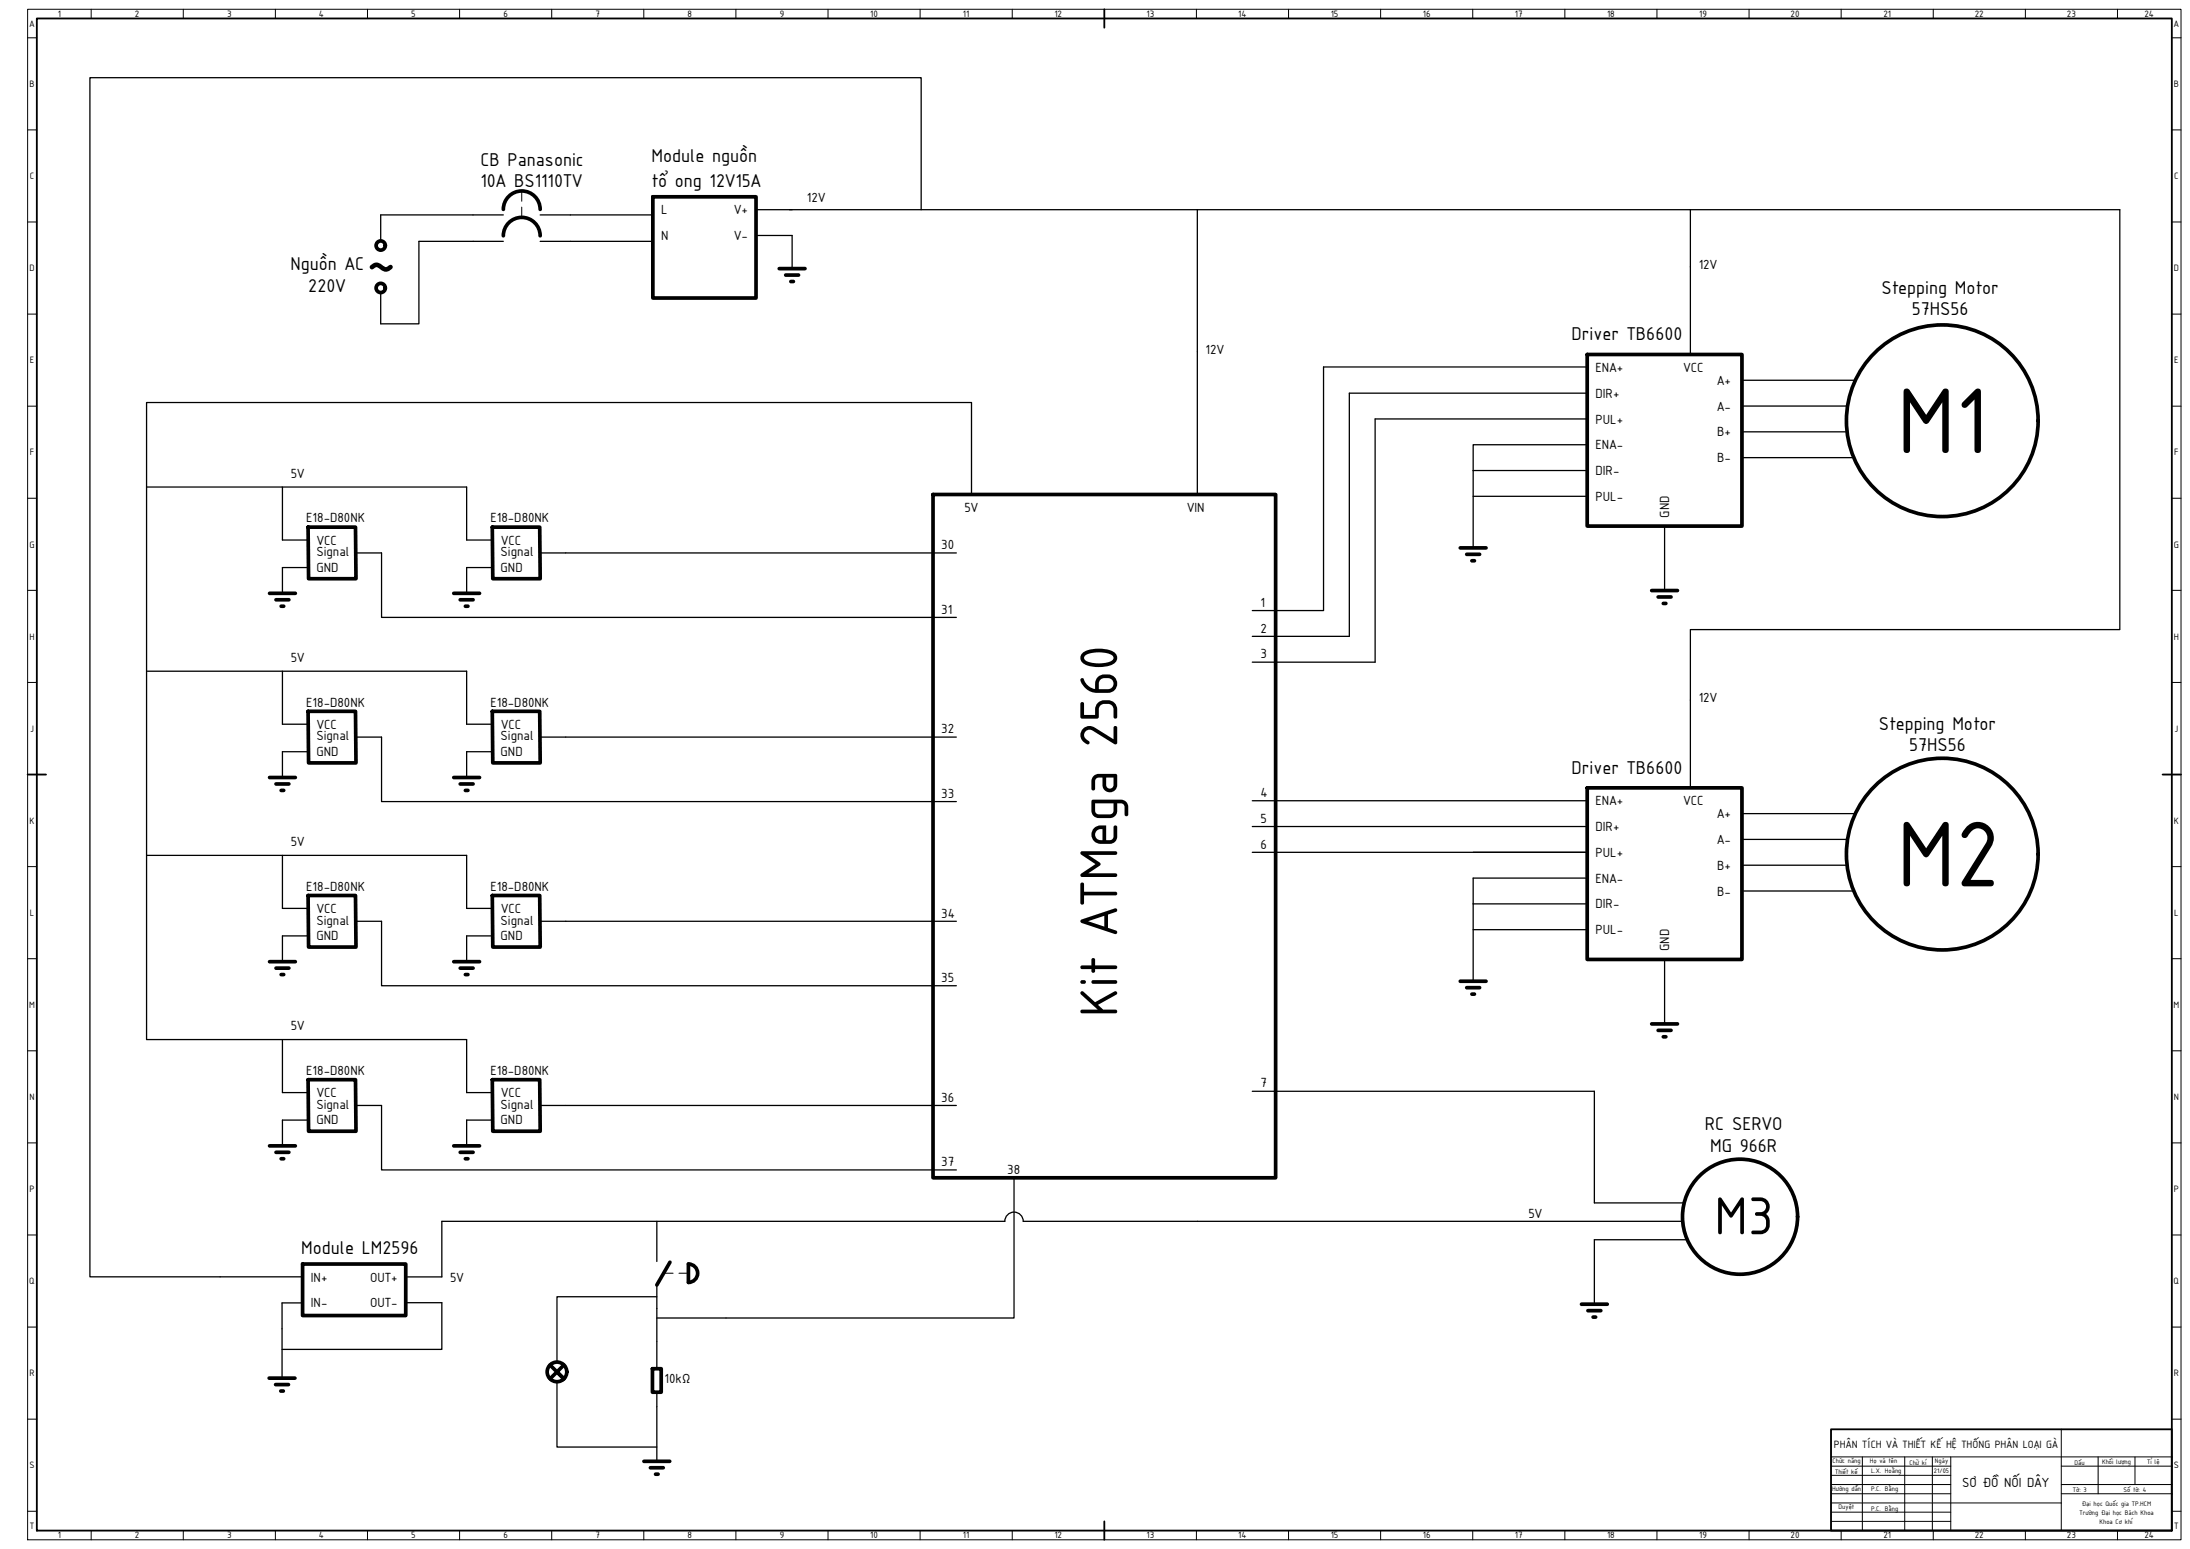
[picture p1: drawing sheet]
<svg xmlns="http://www.w3.org/2000/svg" width="1189mm" height="841mm" viewBox="0 0 1189 841" stroke-linecap="round" stroke-linejoin="round" font-family="sans-serif">
<!-- layer: Frame 0.5 -->
<g fill="none" stroke="#000" stroke-width=".54">
<path d="M15 5h1169v831h-1169zM49 5v5M99 5v5M149 5v5M199 5v5M249 5v5M299 5v5M349 5v5M399 5v5M449 5v5M499 5v5M549 5v5"/>
<path d="M649 5v5M699 5v5M749 5v5M799 5v5M849 5v5M899 5v5M949 5v5M999 5v5M1049 5v5M1099 5v5M1149 5v5M15 21h5"/>
<path d="M1179 21h5M15 71h5M1179 71h5M15 121h5M1179 121h5M15 171h5M1179 171h5M15 221h5M1179 221h5M15 271h5M1179 271h5M15 321h5"/>
<path d="M1179 321h5M15 371h5M1179 371h5M15 471h5M1179 471h5M15 521h5M1179 521h5M15 571h5M1179 571h5M15 621h5M1179 621h5M15 671h5"/>
<path d="M1179 671h5M15 721h5M1179 721h5M15 771h5M1119 776v55M1179 771h5M994 796h65M994 791h185M1011 791v40M1034 791v40M1049 791v40M1059 791v40"/>
<path d="M1119 796h60M1139 791v20M1159 791v15M994 806h65M994 816h125M994 811h65M994 801h65M1119 806h60M1119 811h60M15 821h5M49 831v5M99 831v5"/>
<path d="M149 831v5M199 831v5M249 831v5M299 831v5M349 831v5M399 831v5M449 831v5M499 831v5M549 831v5M649 831v5M699 831v5M749 831v5"/>
<path d="M799 831v5M849 831v5M899 831v5M949 831v5M994 826h65M994 821h65M999 831v5M1049 831v5M1099 831v5M1149 831v5M1179 821h5"/>
</g>
<!-- layer: 0 -->
<g fill="none" stroke="#000" stroke-width="2">
<path d="M273 114a10 10 0 0 1 10-10 10 10 0 0 1 10 10M354 107h56v55h-56zM273 128a10 10 0 0 1 10-10 10 10 0 0 1 10 10M423 146h14M427 149h7M429 153h2M862 192h84v94h-84zM506 268h186v371h-186zM167 286h26v28h-25zM267 286h26v28h-25zM793 297h14M796 301h7"/>
<path d="M799 304h1M146 322h14M150 326h7M153 329h1M246 322h14M250 326h7M253 329h1M897 321h14M900 324h7M903 328h1M167 386h26v28h-25zM267 386h26v28h-25z"/>
<path d="M146 422h14M150 426h7M153 429h1M246 422h14M250 426h7M253 429h1M862 428h84v93h-84zM167 486h26v28h-25zM267 486h26v28h-25zM146 522h14M150 526h7M153 529h1"/>
<path d="M246 522h14M250 526h7M253 529h1M793 533h14M796 536h7M799 540h1M897 556h14M900 559h7M903 563h1M167 586h26v28h-25zM267 586h26v28h-25zM146 622h14"/>
<path d="M150 626h7M153 629h1M246 622h14M250 626h7M253 629h1M164 686h56v28h-56zM364 685l-7 13M374 686a5 5 0 0 1 5 5 5 5 0 0 1-5 5zM859 708h14M862 712h7M865 715h1M146 748h14"/>
<path d="M150 752h7M152 755h2M299 741l7 8-4-4 4-4M302 745l-3 4M354 743h5v13h-5zM350 793h14M353 797h7M356 800h1"/>
<circle cx="207" cy="133" r="2.5"/>
<circle cx="207" cy="156" r="2.5"/>
<circle cx="1054" cy="228" r="52"/>
<circle cx="1054" cy="464" r="52"/>
<circle cx="945" cy="661" r="31"/>
<circle cx="302" cy="745" r="5"/>
</g>
<!-- layer: Frame 1 -->
<path d="M20 10h1159v821h-1159zM599 5v10M15 421h10M1174 421h10M994 776h185v55h-185zM599 826v10" fill="none" stroke="#000" stroke-width=".99"/>
<!-- layer: 0 -->
<g fill="none" stroke="#000" stroke-width=".7">
<path d="M273 117h-66v14M293 117h61M410 114h20M429 114h722v228h-233v86M500 114v-72h-451v651h115M650 114v154M918 114v78M273 131h-46v45h-20v-17M293 131h61M410 128h20v18M862 199h-144v133h-38M862 213h-130v133h-52"/>
<path d="M946 206h61M862 227h-116v133h-66M946 220h57M946 234h57M800 255v42M800 255h62M862 241h-62v14M946 248h60M80 264h173v29h14M153 264v29h14M527 268v-49h-447v345h173v29h14M800 269h62"/>
<path d="M904 286v35M167 308h-14v14M193 300h14v35h312M267 308h-14v14M293 300h226M80 364h173v29h14M153 364v29h14M167 408h-14v14M193 400h14v35h312M267 408h-14v14M293 400h226M680 435h182"/>
<path d="M680 449h182M946 456h57M946 442h61M80 464h173v29h14M153 464v29h14M680 463h182M862 477h-62v56M946 470h57M800 491h62M946 484h60M167 508h-14v14M193 500h14v35h312"/>
<path d="M267 508h-14v14M293 500h226M800 505h62M904 521v35M153 564v29h14M680 593h186v60h48M167 608h-14v14M193 600h14v35h312M267 608h-14v14M293 600h226M550 639v77h-193M357 663v22"/>
<path d="M913 663h-358a5 5 0 0 0-5-5 5 5 0 0 0-5 5h-305v30h-20M916 673h-50v35M357 698v45M164 707h-11v41M220 707h20v26h-87M357 704h-55v36M302 750v36h55M357 756v37"/>
</g>
<!-- layer: Hidden -->
<path d="M283 104v5M283 112v6M360 691h5M369 691h5" fill="none" stroke="#000" stroke-width=".54"/>
<g font-size="54.3">
<text x="1030" y="246">M1</text>
<text x="1030" y="481">M2</text>
</g>
<text font-size="38.8" x="198" y="153">~</text>
<g font-size="31">
<text x="606" y="552" transform="rotate(-90 606 552)">Kit ATMega 2560</text>
<text x="931" y="670">M3</text>
</g>
<g font-size="10.9">
<text x="261" y="90">CB Panasonic</text>
<text x="354" y="88">Module nguồn</text>
<text x="261" y="102">10A BS1110TV</text>
<text x="354" y="101">tổ ong 12V15A</text>
<text x="158" y="147">Nguồn AC</text>
<text x="167" y="158">220V</text>
<text x="1021" y="160">Stepping Motor</text>
<text x="1038" y="171">57HS56</text>
<text x="853" y="185">Driver TB6600</text>
<text x="1020" y="396">Stepping Motor</text>
<text x="1036" y="408">57HS56</text>
<text x="853" y="420">Driver TB6600</text>
<text x="926" y="614">RC SERVO</text>
<text x="928" y="625">MG 966R</text>
<text x="164" y="681">Module LM2596</text>
</g>
<g font-size="7.8">
<text x="438" y="110">12V</text>
<text x="359" y="116">L</text>
<text x="399" y="116">V+</text>
<text x="359" y="130">N</text>
<text x="399" y="130">V-</text>
<text x="922" y="146">12V</text>
<text x="654" y="192">12V</text>
<text x="866" y="202">ENA+</text>
<text x="914" y="202">VCC</text>
<text x="932" y="209">A+</text>
<text x="866" y="216">DIR+</text>
<text x="932" y="223">A-</text>
<text x="866" y="230">PUL+</text>
<text x="932" y="237">B+</text>
<text x="866" y="244">ENA-</text>
<text x="932" y="251">B-</text>
<text x="866" y="258">DIR-</text>
<text x="158" y="260">5V</text>
<text x="866" y="272">PUL-</text>
<text x="524" y="278">5V</text>
<text x="644" y="278">VIN</text>
<text x="906" y="281" transform="rotate(-90 906 281)">GND</text>
<text x="166" y="284">E18-D80NK</text>
<text x="266" y="284">E18-D80NK</text>
<text x="172" y="296">VCC</text>
<text x="272" y="296">VCC</text>
<text x="511" y="298">30</text>
<text x="172" y="302">Signal</text>
<text x="272" y="302">Signal</text>
<text x="172" y="310">GND</text>
<text x="272" y="310">GND</text>
<text x="684" y="329">1</text>
<text x="511" y="333">31</text>
<text x="684" y="343">2</text>
<text x="158" y="360">5V</text>
<text x="684" y="357">3</text>
<text x="166" y="384">E18-D80NK</text>
<text x="266" y="384">E18-D80NK</text>
<text x="922" y="381">12V</text>
<text x="172" y="396">VCC</text>
<text x="272" y="396">VCC</text>
<text x="172" y="402">Signal</text>
<text x="272" y="402">Signal</text>
<text x="511" y="398">32</text>
<text x="172" y="410">GND</text>
<text x="272" y="410">GND</text>
<text x="511" y="433">33</text>
<text x="684" y="433">4</text>
<text x="866" y="437">ENA+</text>
<text x="914" y="437">VCC</text>
<text x="684" y="447">5</text>
<text x="932" y="444">A+</text>
<text x="866" y="451">DIR+</text>
<text x="158" y="460">5V</text>
<text x="684" y="461">6</text>
<text x="932" y="458">A-</text>
<text x="866" y="465">PUL+</text>
<text x="932" y="472">B+</text>
<text x="866" y="479">ENA-</text>
<text x="166" y="484">E18-D80NK</text>
<text x="266" y="484">E18-D80NK</text>
<text x="932" y="486">B-</text>
<text x="172" y="496">VCC</text>
<text x="272" y="496">VCC</text>
<text x="866" y="493">DIR-</text>
<text x="172" y="502">Signal</text>
<text x="272" y="502">Signal</text>
<text x="511" y="498">34</text>
<text x="866" y="507">PUL-</text>
<text x="172" y="510">GND</text>
<text x="272" y="510">GND</text>
<text x="906" y="516" transform="rotate(-90 906 516)">GND</text>
<text x="511" y="533">35</text>
<text x="158" y="559">5V</text>
<text x="166" y="584">E18-D80NK</text>
<text x="266" y="584">E18-D80NK</text>
<text x="684" y="590">7</text>
<text x="172" y="596">VCC</text>
<text x="272" y="596">VCC</text>
<text x="511" y="598">36</text>
<text x="172" y="602">Signal</text>
<text x="272" y="602">Signal</text>
<text x="172" y="610">GND</text>
<text x="272" y="610">GND</text>
<text x="511" y="633">37</text>
<text x="547" y="637">38</text>
<text x="830" y="661">5V</text>
<text x="169" y="696">IN+</text>
<text x="201" y="696">OUT+</text>
<text x="244" y="696">5V</text>
<text x="169" y="710">IN-</text>
<text x="201" y="710">OUT-</text>
<text x="361" y="751">10kΩ</text>
<text x="1065" y="807">SƠ ĐỒ NỐI DÂY</text>
</g>
<text font-size="6.2" x="996" y="786">PHÂN TÍCH VÀ THIẾT KẾ HỆ THỐNG PHÂN LOẠI GÀ</text>
<g font-size="5.4">
<text x="31" y="9">1</text>
<text x="73" y="9">2</text>
<text x="123" y="9">3</text>
<text x="173" y="9">4</text>
<text x="223" y="9">5</text>
<text x="273" y="9">6</text>
<text x="323" y="9">7</text>
<text x="373" y="9">8</text>
<text x="423" y="9">9</text>
<text x="472" y="9">10</text>
<text x="523" y="9">11</text>
<text x="572" y="9">12</text>
<text x="622" y="9">13</text>
<text x="672" y="9">14</text>
<text x="722" y="9">15</text>
<text x="772" y="9">16</text>
<text x="822" y="9">17</text>
<text x="872" y="9">18</text>
<text x="922" y="9">19</text>
<text x="972" y="9">20</text>
<text x="1022" y="9">21</text>
<text x="1072" y="9">22</text>
<text x="1122" y="9">23</text>
<text x="1164" y="9">24</text>
<text x="16" y="15">A</text>
<text x="1180" y="15">A</text>
<text x="16" y="47">B</text>
<text x="1180" y="47">B</text>
<text x="16" y="97">C</text>
<text x="1180" y="97">C</text>
<text x="16" y="147">D</text>
<text x="1180" y="147">D</text>
<text x="16" y="197">E</text>
<text x="1180" y="197">E</text>
<text x="16" y="247">F</text>
<text x="1180" y="247">F</text>
<text x="16" y="297">G</text>
<text x="1180" y="297">G</text>
<text x="16" y="347">H</text>
<text x="1180" y="347">H</text>
<text x="16" y="397">J</text>
<text x="1180" y="397">J</text>
<text x="16" y="447">K</text>
<text x="1180" y="447">K</text>
<text x="16" y="497">L</text>
<text x="1180" y="497">L</text>
<text x="16" y="547">M</text>
<text x="1180" y="547">M</text>
<text x="16" y="597">N</text>
<text x="1180" y="597">N</text>
<text x="16" y="647">P</text>
<text x="1180" y="647">P</text>
<text x="16" y="697">Q</text>
<text x="1180" y="697">Q</text>
<text x="16" y="747">R</text>
<text x="1180" y="747">R</text>
<text x="16" y="797">S</text>
<text x="1180" y="797">S</text>
<text x="16" y="830">T</text>
<text x="1180" y="830">T</text>
<text x="31" y="835">1</text>
<text x="73" y="835">2</text>
<text x="123" y="835">3</text>
<text x="173" y="835">4</text>
<text x="223" y="835">5</text>
<text x="273" y="835">6</text>
<text x="323" y="835">7</text>
<text x="373" y="835">8</text>
<text x="423" y="835">9</text>
<text x="472" y="835">10</text>
<text x="523" y="835">11</text>
<text x="572" y="835">12</text>
<text x="622" y="835">13</text>
<text x="672" y="835">14</text>
<text x="722" y="835">15</text>
<text x="772" y="835">16</text>
<text x="822" y="835">17</text>
<text x="872" y="835">18</text>
<text x="922" y="835">19</text>
<text x="972" y="835">20</text>
<text x="1022" y="835">21</text>
<text x="1072" y="835">22</text>
<text x="1122" y="835">23</text>
<text x="1164" y="835">24</text>
</g>
<g font-size="3.9">
<text x="995" y="795">Chức năng</text>
<text x="1015" y="795">Họ và tên</text>
<text x="1037" y="795">Chữ kí</text>
<text x="1050" y="795">Ngày</text>
<text x="1126" y="795">Dấu</text>
<text x="1141" y="795">Khối lượng</text>
<text x="1166" y="795">Tỉ lệ</text>
<text x="996" y="800">Thiết kế</text>
<text x="1016" y="800">L.X. Hoằng</text>
<text x="1050" y="800">21/05</text>
<text x="995" y="810">Hướng dẫn</text>
<text x="1016" y="810">P.C. Bằng</text>
<text x="1125" y="810">Tờ: 3</text>
<text x="1153" y="810">Số tờ: 4</text>
<text x="998" y="820">Duyệt</text>
<text x="1016" y="820">P.C. Bằng</text>
<text x="1130" y="818">Đại học Quốc gia TP.HCM</text>
<text x="1129" y="822">Trường Đại học Bách Khoa</text>
<text x="1140" y="827">Khoa Cơ khí</text>
</g>
</svg>
